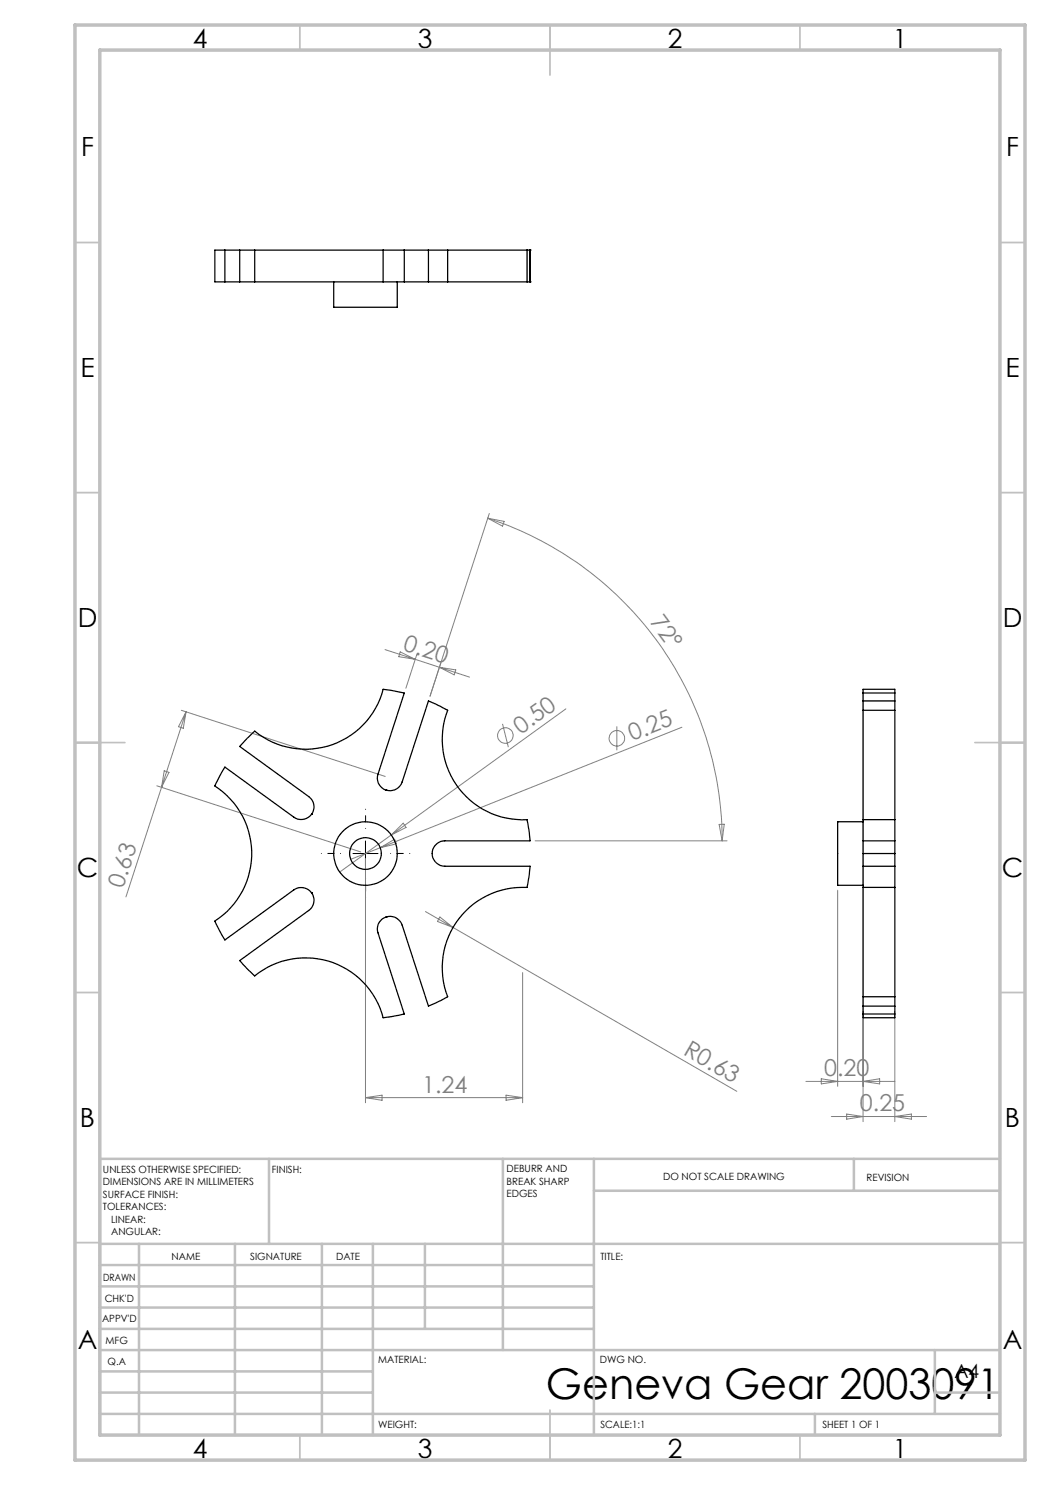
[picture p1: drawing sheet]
<svg xmlns="http://www.w3.org/2000/svg" width="210mm" height="297mm" viewBox="0 0 210 297" stroke-linecap="round" stroke-linejoin="round" font-family="sans-serif">
<g fill="none" stroke="#808080" stroke-width=".2">
<path d="M97.5 103.6l3.3 .7-.3 .9zM97.5 103.6a67.8 67.8 0 0 1 46.9 64.6M97.9 102.7l-11.9 36.5M77 129.9l6 2M80 130.4l3 1.5-3.2-.6zM83 131.9l10.9 3.5M83.4 130.9l-2.2 6.8M87.9 133.5l3.3 .5-.4 1zM31.4 157.2l40.7 13.2M32.8 154.2l1 .3-1.5 2.9zM36.3 142.1l40.7 13.2M37.2 142.3l-12 37.1"/>
<path d="M37.2 142.3l-.5 3.4-1-.4zM100.5 144.8l1.2 4.6M113.2 141.8l-35 25.2M123.4 145.3v4.8M136.4 145.4l-60.3 24.1M73.1 171.7v48.9M76.1 169.5l-6 2.4M76.1 169.5l2.8-1.7 .4 1zM78.2 167l-10.3 7.4M78.2 167l2.4-2.4 .6 .9zM107 168.2h38.4M143.8 164.9l1.1-.1-.5 3.4z"/>
<path d="M167.5 178v39.3M85.1 182.3l62.3 36M88 183.4l2.6 2.1-3.1-1.2zM104.5 194.5v26.1M73.1 219.5h31.4M73.1 219.5l3.3-.5v1.1zM101.2 219l3.3 .5-3.3 .6zM161.2 216.3h17.8M164.3 215.8l3.2 .5-3.2 .5zM172.6 202.2v22.1M172.6 216.3l3.3-.5v1zM179 202.2v22.1"/>
<path d="M166.3 223.3h19M169.3 222.8l3.3 .5-3.3 .5zM179 223.3l3.3-.5v1z"/>
<circle cx="101.1" cy="147.1" r="1.56"/>
<circle cx="123.4" cy="147.7" r="1.56"/>
</g>
<path d="M68.1 170.7h-3.8M73.1 165.7v-3.9M73.1 175.7v3.8M78.1 170.7h3.9" fill="none" stroke="#000" stroke-width=".2" stroke-dasharray="15.2 1.3 1.3 1.3" stroke-dashoffset="15.2"/>
<path d="M70.6 170.7h5M73.1 168.2v5" fill="none" stroke="#000" stroke-width=".2"/>
<g fill="none" stroke="#c0c0c0" stroke-width=".35">
<path d="M60 5v5M110 5v10M160 5v5M15 48.5h5M200 48.5h5M15 98.5h5M200 98.5h5M15 148.5h10M195 148.5h10M15 198.5h5M200 198.5h5M15 248.5h5"/>
<path d="M200 248.5h5M60 287v5M110 282v10M160 287v5"/>
</g>
<g fill="none" stroke="#c0c0c0" stroke-width=".5">
<path d="M53.8 231.8v17M100.6 231.8v38.2M118.8 231.8v55.2M118.8 238.2h81.2M170.8 231.8v6.4M200 231.8h-180v55.2M20 248.8h180M20 257.3h98.8M20 253h98.8M27.8 248.8v38.2M47 248.8v38.2M64.4 248.8v38.2"/>
<path d="M74.6 248.8v38.2M85 248.8v17M20 265.8h98.8M20 261.5h98.8M20 278.5h54.6M20 274.3h54.6M20 270h180M187 278.5h13M187 270v12.8M20 282.8h180M163 282.8v4.2"/>
</g>
<path d="M15 5h190v287h-190zM20 10h180v277h-180z" fill="none" stroke="#c0c0c0" stroke-width=".7"/>
<g fill="none" stroke="#000" stroke-width=".25">
<path d="M45 50h-2v6.4h2M45 56.4h2.9M45 50h2.9M45 50v6.4M47.9 56.4h3M47.9 50h3M47.9 50v6.4M50.9 56.4h25.7M50.9 50h25.7M50.9 50v6.4M66.7 56.4v5.1h12.7v-5.1M76.6 56.4h4.3"/>
<path d="M76.6 50h4.3M76.6 50v6.4M80.9 50v6.4M80.9 56.4h4.8M80.9 50h4.8M85.7 56.4h3.8M85.7 50h3.8M85.7 50v6.4M89.5 56.4h15.9M89.5 50h15.9M89.5 50v6.4M105.4 56.4h.6"/>
<path d="M105.4 50h.6M105.4 50v6.4M106 56.4h.1M106 50h.1M106 50v6.4M172.6 138.6v-.7h6.4v.7M172.6 138.6v1.6M172.6 138.6h6.4M179 138.6v1.6M77.2 158a2.57 2.57 0 0 0 3.2-1.6l5.3-16.2 3.8 1.9a16.1 16.1 0 0 0 15.9 21.8l.6 4.3h-17a2.54 2.54 0 0 0-2.6 2.5 2.54 2.54 0 0 0 2.6 2.5h17l-.6 4.3a16.1 16.1 0 0 0-15.9 21.9l-3.8 1.8-5.3-16.2a2.55 2.55 0 0 0-3.2-1.6M77.2 158a2.55 2.55 0 0 1-1.6-3.2l5.3-16.2-4.3-.7a16 16 0 0 1-25.7 8.3l-3 3.1 13.8 10a2.52 2.52 0 0 1 .6 3.6M77.2 158h.1"/>
<path d="M172.6 142.1v21.8M172.6 140.2v1.9M172.6 142.1h6.4M172.6 140.2h6.4M179 142.1v21.8M179 140.2v1.9M62.3 178.5a2.52 2.52 0 0 1-.6 3.6l-13.8 10 3 3.1a16 16 0 0 1 25.7 8.3l4.3-.7-5.3-16.2a2.46 2.46 0 0 1 1.6-3.2M62.3 178.5h.1M62.3 162.9a2.57 2.57 0 0 1-3.5 .5l-13.8-10-2 3.8a16.1 16.1 0 0 1 0 27l2 3.8 13.8-10a2.56 2.56 0 0 1 3.5 .5M62.3 162.9h.1M172.6 173.2v4.3M172.6 163.9v4.3"/>
<path d="M172.6 177.5v21.9M172.6 170.7v2.5M172.6 168.2v2.5M172.6 164.4h-5.1v12.7h5.1M172.6 173.2h6.4M172.6 168.2h6.4M172.6 177.5h6.4M172.6 163.9h6.4M172.6 170.7h6.4M179 173.2v4.3M179 163.9v4.3M179 177.5v21.9"/>
<path d="M179 170.7v2.5M179 168.2v2.5M77.2 183.4h.1M172.6 199.4v1.8M172.6 199.4h6.4M179 199.4v1.8M172.6 202.8v.7h6.4v-.7M172.6 201.2h6.4M172.6 202.8h6.4M172.6 201.2v1.6M179 201.2v1.6"/>
<circle cx="73.1" cy="170.7" r="3.2"/>
<circle cx="73.1" cy="170.7" r="6.4"/>
</g>
<text font-size="8.5" x="109.2" y="279.7">Geneva Gear 2003091</text>
<g font-size="5.3">
<text x="38.5" y="9.5">4</text>
<text x="83.5" y="9.5">3</text>
<text x="133.6" y="9.5">2</text>
<text x="178.6" y="9.5">1</text>
<text x="16.2" y="31.2">F</text>
<text x="201.2" y="31.2">F</text>
<text x="16.1" y="75.5">E</text>
<text x="201.1" y="75.5">E</text>
<text x="15.5" y="125.5">D</text>
<text x="200.5" y="125.5">D</text>
<text x="15.4" y="175.5">C</text>
<text x="200.4" y="175.5">C</text>
<text x="16" y="225.5">B</text>
<text x="201" y="225.5">B</text>
<text x="15.5" y="269.7">A</text>
<text x="200.5" y="269.7">A</text>
<text x="38.5" y="291.5">4</text>
<text x="83.5" y="291.5">3</text>
<text x="133.6" y="291.5">2</text>
<text x="178.6" y="291.5">1</text>
</g>
<g font-size="4.7" fill="#808080">
<text x="129.9" y="124.4" transform="rotate(54 129.9 124.4)">72°</text>
<text x="80.5" y="130" transform="rotate(18 80.5 130)">0.20</text>
<text x="104.2" y="147" transform="rotate(-36 104.2 147)">0.50</text>
<text x="126.4" y="148.3" transform="rotate(-22 126.4 148.3)">0.25</text>
<text x="24.6" y="177.8" transform="rotate(-72 24.6 177.8)">0.63</text>
<text x="136.5" y="210.8" transform="rotate(30 136.5 210.8)">R0.63</text>
<text x="164.8" y="215.2">0.20</text>
<text x="84.4" y="218.5">1.24</text>
<text x="172" y="222.3">0.25</text>
</g>
<text font-size="3.9" x="190.9" y="275.5">A4</text>
<g font-size="2">
<text x="20.6" y="234.6">UNLESS OTHERWISE SPECIFIED:</text>
<text x="20.6" y="237.1">DIMENSIONS ARE IN MILLIMETERS</text>
<text x="20.6" y="239.6">SURFACE FINISH:</text>
<text x="54.4" y="234.6">FINISH:</text>
<text x="101.3" y="234.5">DEBURR AND</text>
<text x="101.3" y="237">BREAK SHARP</text>
<text x="101.3" y="239.5">EDGES</text>
<text x="132.6" y="236">DO NOT SCALE DRAWING</text>
<text x="173.3" y="236.2">REVISION</text>
<text x="20.6" y="242.1">TOLERANCES:</text>
<text x="22.2" y="244.6">LINEAR:</text>
<text x="22.2" y="247.1">ANGULAR:</text>
<text x="34.3" y="252">NAME</text>
<text x="50" y="251.9">SIGNATURE</text>
<text x="67.2" y="251.9">DATE</text>
<text x="120.1" y="251.9">TITLE:</text>
<text x="20.6" y="256.1">DRAWN</text>
<text x="20.9" y="260.3">CHK'D</text>
<text x="20.4" y="264.4">APPV'D</text>
<text x="21.1" y="268.8">MFG</text>
<text x="21.5" y="273">Q.A</text>
<text x="75.6" y="272.5">MATERIAL:</text>
<text x="120" y="272.5">DWG NO.</text>
<text x="75.6" y="285.5">WEIGHT:</text>
<text x="120.1" y="285.6">SCALE:1:1</text>
<text x="164.5" y="285.6">SHEET 1 OF 1</text>
</g>
</svg>
